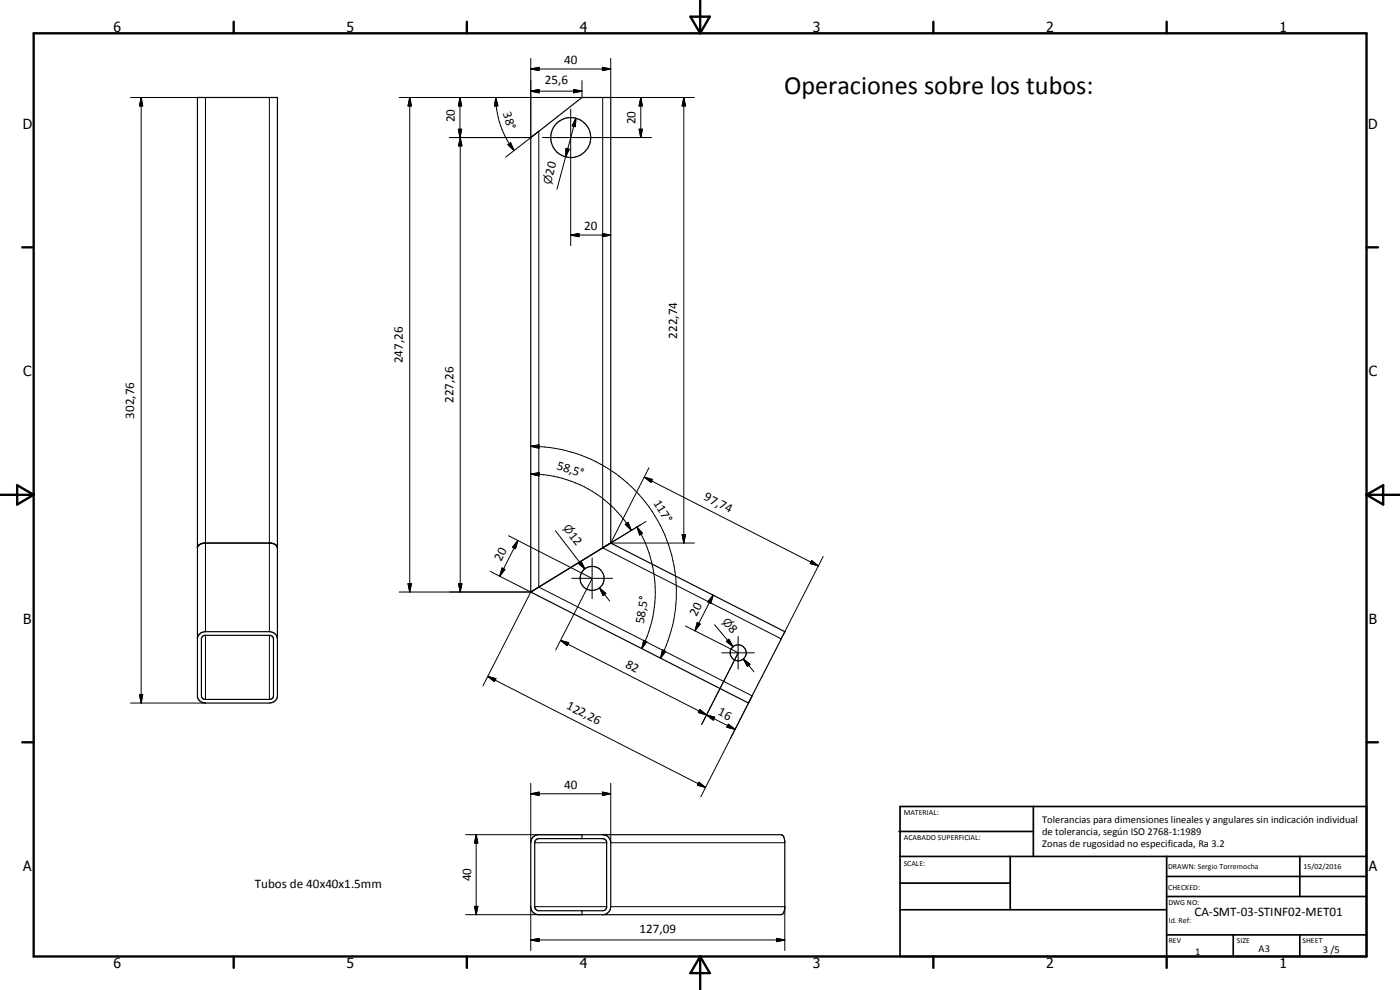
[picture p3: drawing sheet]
<svg xmlns="http://www.w3.org/2000/svg" width="420mm" height="297mm" viewBox="0 0 420 297" stroke-linecap="round" stroke-linejoin="round" font-family="sans-serif">
<g fill="none" stroke="#000" stroke-width=".35">
<path d="M59.3 29.3h24v179.5a2.32 2.32 0 0 1-2.5 2.1h-19.1a2.42 2.42 0 0 1-2.4-1.8zM159.3 41.3l15.4-12h8.6v133.6l52.2 26.6-10.8 21.4-65.4-33.3zM59.3 164.2a2.3 2.3 0 0 1 2-1.3h19.9a2.02 2.02 0 0 1 2.1 1.5M183.2 163l-23.9 14.6M183.2 162.9h.1M183.2 162.9v.1M59.3 191.3a2.44 2.44 0 0 1 2.4-1.8h19.1a2.32 2.32 0 0 1 2.5 2.2M60.7 191l.7-.4h19.7l.5 .2 .5 .9v17.1l-.3 .7-.7 .3h-19.7l-.5-.2-.5-.8v-17.1zM160 251.1l1.4-.7h73.1a1.73 1.73 0 0 1 1 2.1v19.9a1.95 1.95 0 0 1-1 2h-72.8a2.46 2.46 0 0 1-2.4-2v-19.9zM160.9 252l.5-.4h19.5l.7 .3 .5 .7v19.7l-.5 .7-.7 .3h-19.2l-1-.6-.2-.7v-19.1zM174.7 250.4v1.2M180.9 250.4a2.38 2.38 0 0 1 2.4 2.5v19.1a2.46 2.46 0 0 1-2.4 2.4"/>
<path d="M174.7 273.3v1.1"/>
<circle cx="171.3" cy="41.3" r="6"/>
<circle cx="177.7" cy="173.6" r="3.6"/>
<circle cx="221.5" cy="195.9" r="2.4"/>
</g>
<g fill="none" stroke="#000" stroke-width=".3">
<path d="M159.3 17.5v23.8h-24.4M183.3 17.5v11.8M39.2 29.3h22.5v160.2M42.4 29.3l.4 2.5h-.9zM42.4 29.3v181.6M80.8 29.3v160.2M123 29.3l.5 2.5h-1zM123 29.3v148.3M137.6 38.8h.9l-.5 2.5zM138 29.3l.5 2.5h-.9zM138 29.3v12M148.8 29.3l.6 2.4-1 .1z"/>
<path d="M148.8 29.3a26.2 26.2 0 0 0 5.5 15.9M159.3 20.7l2.5-.5v1zM159.3 27.3l2.5-.5v1.1zM159.3 20.7h24M159.3 27.3h15.4M171.3 32.8v40.9M172.2 26.8l2.5 .5-2.5 .6zM172.8 35.5l-.1 2.5-1-.2zM172.8 35.5l-3.1 11.6M174.7 24.2v5.1h-54.9M180.8 20.2l2.5 .5-2.5 .5zM191.8 38.8h1l-.5 2.5z"/>
<path d="M192.3 29.3l.5 2.5h-1zM192.3 29.3v12M205.2 29.3l.5 2.5h-1zM205.2 29.3v133.6M208.4 29.3h-27.5v135.1M138.1 41.3l.5 2.5h-1zM138.1 41.3v136.3M151.8 47.1l9.9-7.7v136.7l64 32.7-6.6 12.9M152.4 43.4l.8-.6 1.1 2.4zM162.8 41.3h32.7M169.7 47.1l-2.5 9.7M169.9 44.5l.9 .3-1.1 2.3z"/>
<path d="M171.3 70.5l2.5-.4v.9zM171.3 70.5h12M180.8 70.1l2.5 .4-2.5 .5zM159.3 133.9l2.5-.4-.1 1zM159.3 133.9a43.7 43.7 0 0 1 38.9 63.6M159.3 142.2l2.5-.4-.1 1zM159.3 142.2a35.2 35.2 0 0 1 30.2 16.9M166.7 159.3l8.8 11.4M187.7 157.3l.8-.5 1 2.3zM191.2 158.1l1.6 1.9-.8 .5zM191.2 158.1a37.5 37.5 0 0 1 1.4 36.5M192.2 157.5l-11.3 6.9"/>
<path d="M193.4 143.2l2.4 .6-.4 .9zM193.4 143.2l52.2 26.6M193.9 156.5l-13 7.9M194.8 140.3l-11.5 22.6h25.1M119.8 177.6h39.5M122.5 175.1h1l-.5 2.5zM137.6 175.1h1l-.5 2.5zM147.1 171.4l12.2 6.2M150.7 170.4l.8 .5-1.5 2zM152.6 160.7l24.9 12.7M155.4 162.2l-.7 2.4-.9-.4zM155.4 162.2l-5.4 10.7"/>
<path d="M159.3 177.6l-14.4 28.2M171.6 173.5h12.2M173.6 169l.8-.6 1.1 2.3zM177.6 173.7l-10.8 21.3M177.7 167.4v12.2M179.9 176.4l1.9 1.7-.8 .6zM179.9 176.4l3.1 3.9M180.9 164.4l53.6 27.3M204.7 160.4h1l-.5 2.5zM214 178.6l-.7 2.4-.9-.4zM214 178.6l-5.4 10.7M243.6 168.2l2 1.6-2.4-.7z"/>
<path d="M247 167l-11.5 22.5M61.7 190.6v19.2M80.8 190.6v19.2M168.2 192.2l2.5 .6-.5 .9zM168.2 192.2l43.8 22.3M193.2 192.1l.9 .4-1.5 2.1zM198.8 195l1 .5-1.6 2zM205.7 187.8l15.6 7.9M209.2 186.8l.9 .4-1.5 2.1zM214.4 187.5l5.6 6.6M216.6 195.9h9.8M218 192.4l.8-.6 1.2 2.3z"/>
<path d="M218.4 192.1l1.6 2M221.4 196.1l-10.8 21.2M221.5 191v9.8M223.1 197.7l2 1.6-.8 .6zM223.1 197.7l3.2 3.8M39.2 210.9h22.5M41.9 208.4h.9l-.4 2.5zM146.4 202.9l2.4 .7-.4 .9zM146.4 202.9l65.3 33.4M210 212.9l2 1.6-2.4-.7zM212 214.5l2.5 .7-.4 .9zM212 214.5l8.6 4.4"/>
<path d="M218.6 217.3l2 1.6-2.5-.7zM224.7 210.9l-14.4 28.2M159.3 238.2l2.5-.5v1zM159.3 235v17.9M159.3 238.2h24M180.8 237.7l2.5 .5-2.5 .5zM183.3 235v17.9h52.2M209.8 234.7l1.9 1.6-2.4-.7zM139.7 250.4h35M142.9 250.4l.5 2.5h-1zM142.9 250.4v24M160.5 252.9h21.6"/>
<path d="M139.7 274.4h35M142.4 271.9h1l-.5 2.5zM159.3 272v13.2M160.5 272h21.6M183.3 272h52.2v13.2M159.3 282l2.5-.4v.9zM159.3 282h76.2M233 281.6l2.5 .4-2.5 .5z"/>
</g>
<g fill="#000">
<circle cx="59.3" cy="29.3" r=".18"/>
<circle cx="159.3" cy="41.3" r=".18"/>
</g>
<g fill="none" stroke="#000" stroke-width=".71">
<path d="M10.1 10h400v277h-400zM70.1 6.5v3.5M140.1 6.5v3.5M207.2 5h5.8l-2.9 5zM210.1 0v10M280.1 6.5v3.5M350.1 6.5v3.5M6.7 74.2h3.4M410.1 74.2h3.4M.2 148.5h9.9M5.2 145.6l4.9 2.9-4.9 2.9zM410.1 148.5h10"/>
<path d="M410.1 148.5l5-2.9v5.8zM6.7 222.7h3.4M410.1 222.7h3.4M70.1 287v3.4M140.1 287v3.4M210.1 287v10M210.1 287l2.9 5h-5.8zM280.1 287v3.4M350.1 287v3.4"/>
</g>
<g fill="none" stroke="#000" stroke-width=".51">
<path d="M269.8 249.5h40.3M270.1 242h140v45h-140zM270.1 257h140M303.2 257v16M310.1 242v15M350.1 257v30M390.1 257v12M270.1 265h33.1M270.1 273h80M350.1 269h60M350.1 263h60M350.1 280.5h60"/>
<path d="M370.1 280.5v6.5M390.1 280.5v6.5"/>
</g>
<g fill="#000">
<path d="M42.4 29.3l.4 2.5h-.9zM123 29.3l.5 2.5h-1zM137.6 38.8h.9l-.5 2.5zM138 29.3l.5 2.5h-.9zM148.8 29.3l.6 2.4-1 .1zM159.3 20.7l2.5-.5v1zM159.3 27.3l2.5-.5v1.1zM172.2 26.8l2.5 .5-2.5 .6zM172.8 35.5l-.1 2.5-1-.2zM180.8 20.2l2.5 .5-2.5 .5zM191.8 38.8h1l-.5 2.5zM192.3 29.3l.5 2.5h-1z"/>
<path d="M205.2 29.3l.5 2.5h-1zM138.1 41.3l.5 2.5h-1zM152.4 43.4l.8-.6 1.1 2.4zM169.9 44.5l.9 .3-1.1 2.3zM171.3 70.5l2.5-.4v.9zM180.8 70.1l2.5 .4-2.5 .5zM159.3 133.9l2.5-.4-.1 1zM159.3 142.2l2.5-.4-.1 1zM187.7 157.3l.8-.5 1 2.3zM193.4 143.2l2.4 .6-.4 .9zM122.5 175.1h1l-.5 2.5zM137.6 175.1h1l-.5 2.5z"/>
<path d="M150.7 170.4l.8 .5-1.5 2zM155.4 162.2l-.7 2.4-.9-.4zM173.6 169l.8-.6 1.1 2.3zM179.9 176.4l1.9 1.7-.8 .6zM191.2 158.1l1.6 1.9-.8 .5zM204.7 160.4h1l-.5 2.5zM243.6 168.2l2 1.6-2.4-.7zM168.2 192.2l2.5 .6-.5 .9zM193.2 192.1l.9 .4-1.5 2.1zM198.8 195l1 .5-1.6 2zM209.2 186.8l.9 .4-1.5 2.1zM214 178.6l-.7 2.4-.9-.4z"/>
<path d="M218 192.4l.8-.6 1.2 2.3zM223.1 197.7l2 1.6-.8 .6zM41.9 208.4h.9l-.4 2.5zM146.4 202.9l2.4 .7-.4 .9zM210 212.9l2 1.6-2.4-.7zM212 214.5l2.5 .7-.4 .9zM218.6 217.3l2 1.6-2.5-.7zM159.3 238.2l2.5-.5v1zM180.8 237.7l2.5 .5-2.5 .5zM209.8 234.7l1.9 1.6-2.4-.7zM142.9 250.4l.5 2.5h-1zM142.4 271.9h1l-.5 2.5z"/>
<path d="M159.3 282l2.5-.4v.9zM233 281.6l2.5 .4-2.5 .5z"/>
</g>
<text font-size="7.9" x="235.3" y="28.3">Operaciones sobre los tubos:</text>
<g font-size="4.2">
<text x="34" y="9.6">6</text>
<text x="104" y="9.6">5</text>
<text x="174" y="9.6">4</text>
<text x="244" y="9.6">3</text>
<text x="314" y="9.6">2</text>
<text x="384" y="9.6">1</text>
<text x="6.8" y="38.7">D</text>
<text x="410.6" y="38.7">D</text>
<text x="7" y="112.9">C</text>
<text x="410.8" y="112.9">C</text>
<text x="7" y="187.1">B</text>
<text x="410.8" y="187.1">B</text>
<text x="7" y="261.4">A</text>
<text x="410.8" y="261.4">A</text>
<text x="34" y="290.4">6</text>
<text x="104" y="290.4">5</text>
<text x="174" y="290.4">4</text>
<text x="244" y="290.4">3</text>
<text x="314" y="290.4">2</text>
<text x="384" y="290.4">1</text>
</g>
<g font-size="3.9">
<text x="169.3" y="19.1">40</text>
<text x="163.5" y="25.3">25,6</text>
<text x="150.9" y="34" transform="rotate(73 150.9 34)">38°</text>
<text x="136.5" y="36.7" transform="rotate(-90 136.5 36.7)">20</text>
<text x="190.7" y="37.3" transform="rotate(-90 190.7 37.3)">20</text>
<text x="166" y="52.8" transform="rotate(-75 166 52.8)">20</text>
<text x="175.3" y="69">20</text>
<text x="203.2" y="101.6" transform="rotate(-90 203.2 101.6)">222,74</text>
<text x="120.9" y="109" transform="rotate(-90 120.9 109)">247,26</text>
<text x="40.3" y="125.6" transform="rotate(-90 40.3 125.6)">302,76</text>
<text x="136.1" y="120.9" transform="rotate(-90 136.1 120.9)">227,26</text>
<text x="166.9" y="140.7" transform="rotate(18 166.9 140.7)">58,5°</text>
<text x="211.1" y="149.9" transform="rotate(27 211.1 149.9)">97,74</text>
<text x="196" y="150.9" transform="rotate(58 196 150.9)">117°</text>
<text x="170.6" y="160.8" transform="rotate(52 170.6 160.8)">12</text>
<text x="150.4" y="168.6" transform="rotate(-63 150.4 168.6)">20</text>
<text x="209" y="185" transform="rotate(-63 209 185)">20</text>
<text x="193.2" y="187.2" transform="rotate(-81 193.2 187.2)">58,5°</text>
<text x="218.4" y="188.8" transform="rotate(50 218.4 188.8)">8</text>
<text x="187.5" y="200.2" transform="rotate(27 187.5 200.2)">82</text>
<text x="169.8" y="212.6" transform="rotate(27 169.8 212.6)">122,26</text>
<text x="215.3" y="214.4" transform="rotate(27 215.3 214.4)">16</text>
<text x="169.3" y="236.6">40</text>
<text x="76.4" y="266.5">Tubos de 40x40x1.5mm</text>
<text x="141.4" y="264.5" transform="rotate(-90 141.4 264.5)">40</text>
<text x="358.5" y="275">CA-SMT-03-STINF02-MET01</text>
<text x="192" y="280">127,09</text>
</g>
<g font-size="3.3">
<text x="165.3" y="55.5" transform="rotate(-75 165.3 55.5)">n</text>
<text x="168.9" y="158.5" transform="rotate(52 168.9 158.5)">n</text>
<text x="216.6" y="186.7" transform="rotate(50 216.6 186.7)">n</text>
</g>
<g font-size="3.1">
<text x="312.7" y="246.8">Tolerancias para dimensiones lineales y angulares sin indicación individual</text>
<text x="312.7" y="250.4">de tolerancia, según ISO 2768-1:1989</text>
<text x="312.7" y="254">Zonas de rugosidad no especificada, Ra 3.2</text>
<text x="358.7" y="286.5">1</text>
<text x="377.7" y="285.6">A3</text>
<text x="397" y="285.9">3 /5</text>
</g>
<g font-size="2.4">
<text x="271.2" y="244.4">MATERIAL:</text>
<text x="271.3" y="252">ACABADO SUPERFICIAL:</text>
<text x="271.2" y="259.7">SCALE:</text>
<text x="350.6" y="260.8">DRAWN: Sergio Torremocha</text>
<text x="391.2" y="260.6">15/02/2016</text>
<text x="350.6" y="267">CHECKED:</text>
<text x="350.6" y="271.4">DWG NO:</text>
<text x="350.8" y="276.9">Id. Ref:</text>
<text x="350.8" y="282.8">REV</text>
<text x="371.2" y="282.9">SIZE</text>
<text x="390.9" y="282.9">SHEET</text>
</g>
</svg>
